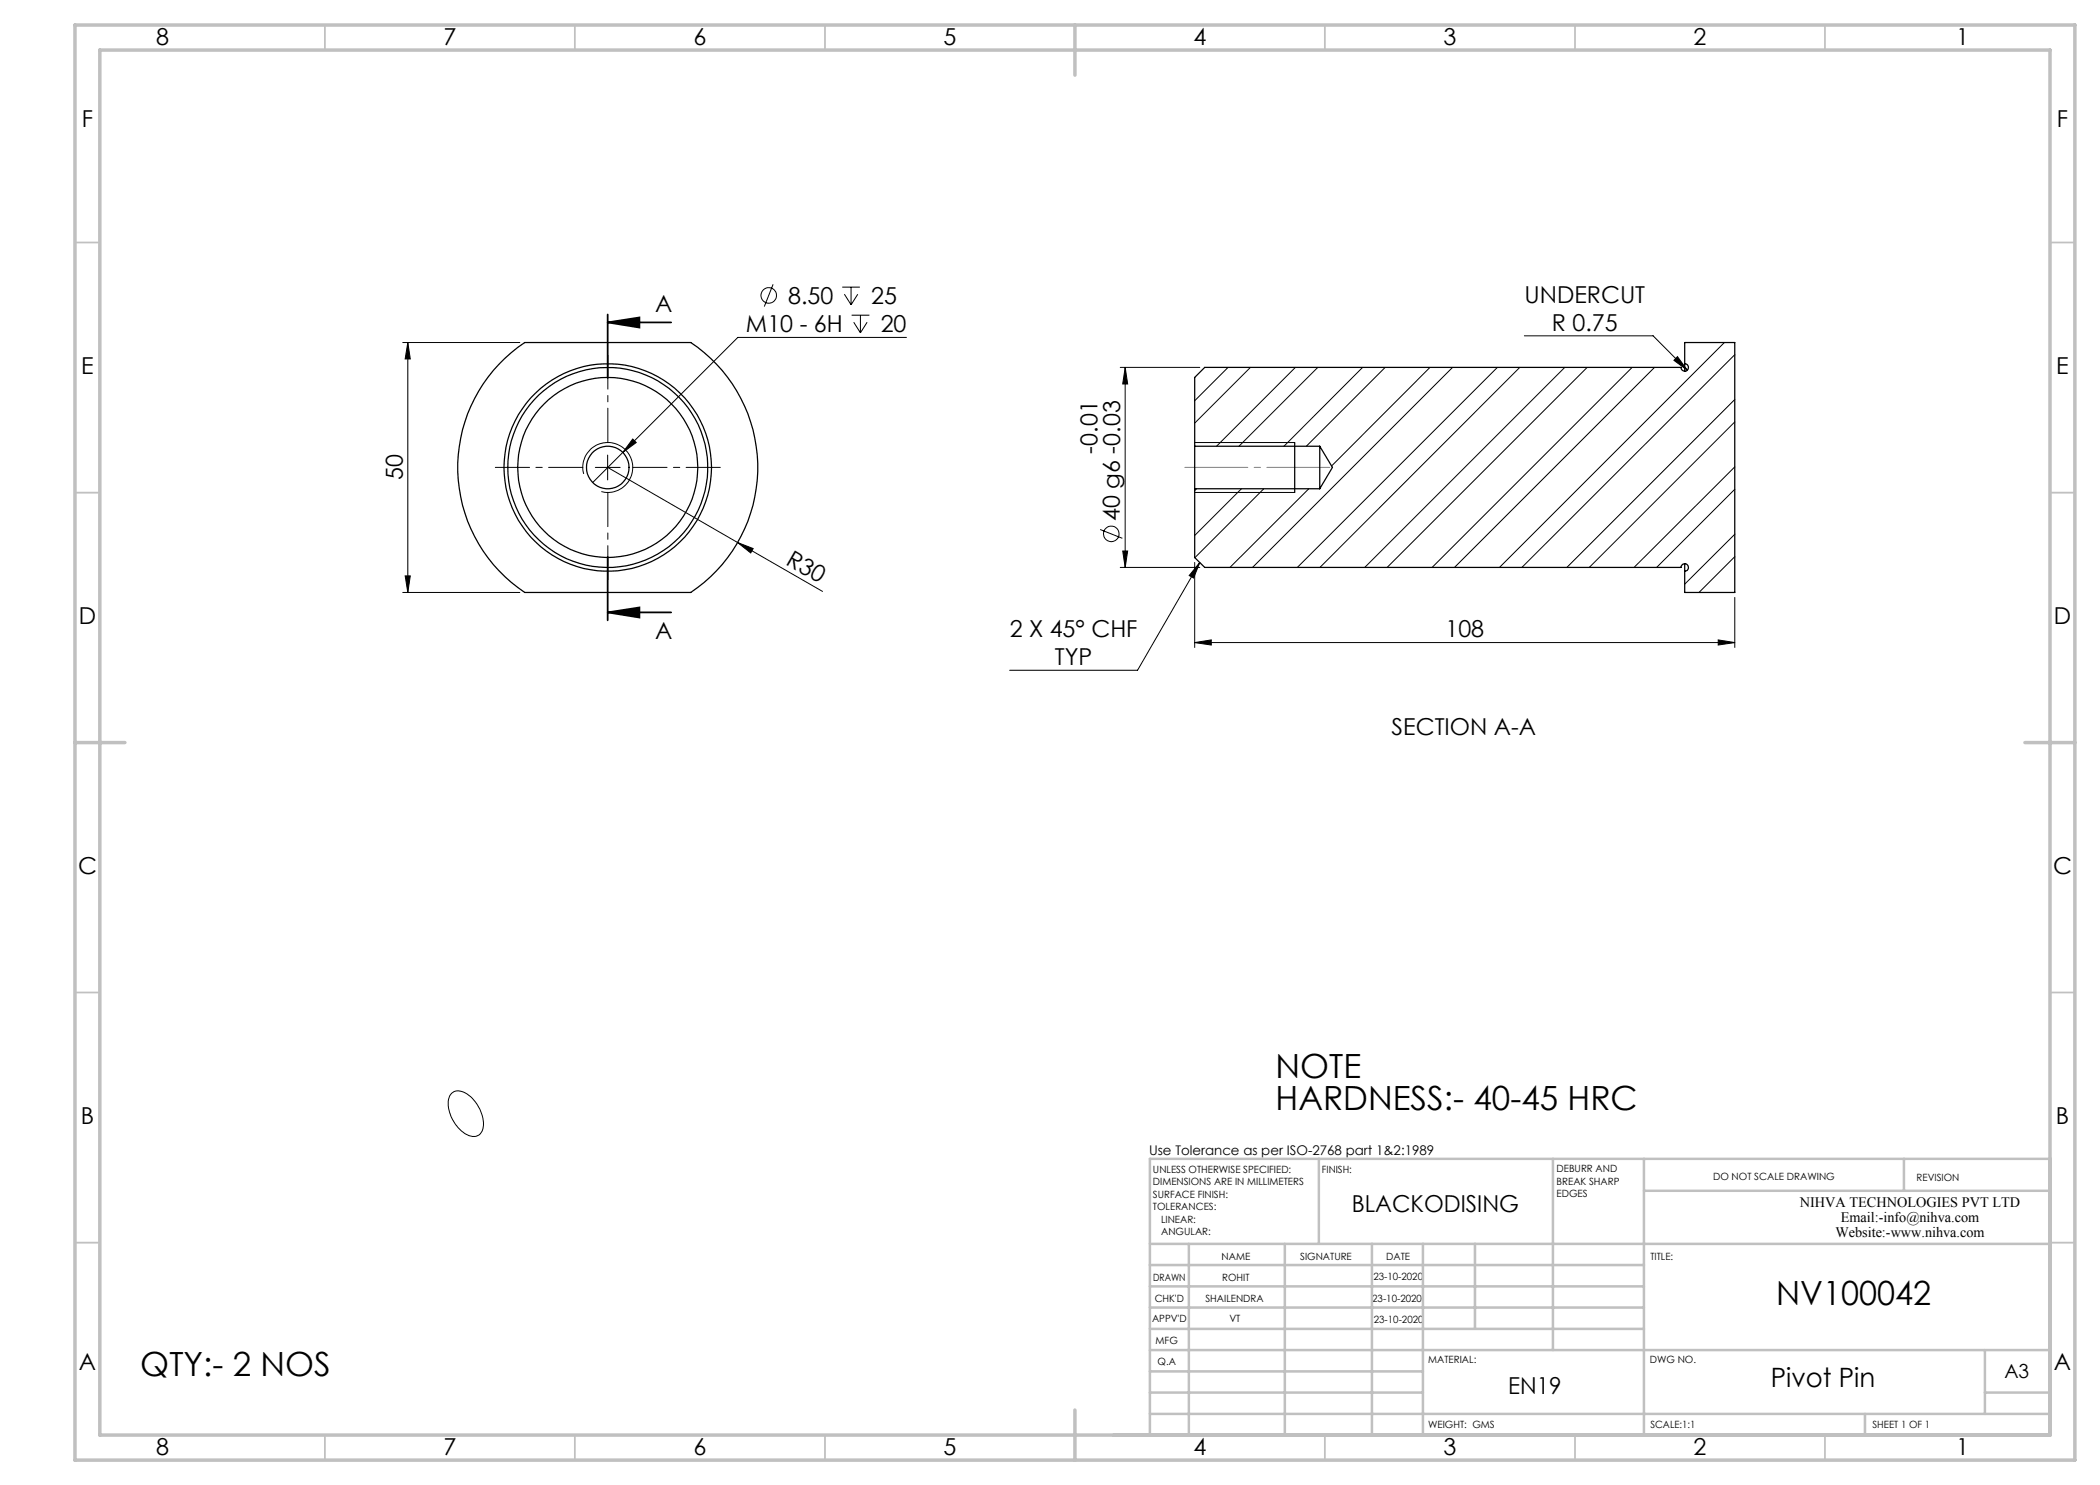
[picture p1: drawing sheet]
<svg xmlns="http://www.w3.org/2000/svg" width="420mm" height="297mm" viewBox="0 0 420 297" stroke-linecap="round" stroke-linejoin="round" font-family="sans-serif">
<g fill="none" stroke="#000" stroke-width=".2">
<path d="M154.6 56.9l-1.7 4.4M168.5 57.4h3.5M168.9 58.8l1.3 2.2M170.2 57.4v3.6M171.6 58.8l-1.4 2.2M80.5 68.5h23.5M81.6 68.5l.5 3.3h-1.1zM81.6 68.5v50M170.3 63h3.6M170.7 64.4l1.4 2.2M172.1 63v3.6M173.4 64.4l-1.3 2.2"/>
<path d="M181.3 67.5h-33.7l-29.1 29M224 73.5h16M225 73.5l.5 3.3h-1zM225 73.5v40M245.6 73.5l-6.7 6.6M250.1 73.5l-11.2 11.1M259.1 73.5l-15.8 15.7M263.6 73.5l-15.8 15.7M272.5 73.5l-15.7 15.7M277 73.5l-15.7 15.7M286 73.5l-19.7 19.7M290.5 73.5l-40 40"/>
<path d="M299.5 73.5l-40 40M304 73.5l-40 40M304.9 67.2h25.7l6.9 6.8M312.9 73.5l-40 40M317.4 73.5l-40 40M326.4 73.5l-40 40M330.9 73.5l-40 40M335.5 71.3l2 2.7-2.7-1.9zM344.9 68.5l-45 45M347 79.9l-33.6 33.6M347 70.9l-42.6 42.6M116.7 94.8a5 5 0 0 1 4.4-6.3 5 5 0 0 1 5.4 5.4 5 5 0 0 1-6.2 4.4"/>
<path d="M119.1 93.5h4.9M121.5 91v5M121.5 93.5l26 15M126.5 87.8l.7 .7-2.6 2zM238.9 88.5h20M238.9 98.5h20M239.3 97.8l-.4 .3M248.3 97.8l-9.4 9.3M252.8 97.8l-13.8 13.7M261.8 97.8l-15.8 15.7M347 93.4l-20.2 20.1M347 84.4l-29.1 29.1"/>
<path d="M347 97.9l-15.7 15.6M80.5 118.5h23.5M81 115.2h1.1l-.5 3.3zM147.5 108.5l3.1 1.2-.5 .9zM147.5 108.5l17 9.8M220 105.9l4.5 1.8M224 113.5h16M224.5 110.2h1l-.5 3.3zM238.9 112.5v17M240 112.5l-1.3 3.1-.9-.5zM240 112.5l-12.5 21.6h-25.6M347 106.9l-10.1 9.9"/>
<path d="M347 111.3l-7.2 7.2M347 119.5v10M238.9 128.5l3.4-.5v1zM238.9 128.5h108.1M343.6 128l3.4 .5-3.4 .5zM90.2 218.8a2.28 2.28 0 0 1 3.1 0 7.3 7.3 0 0 1 3.2 7.2 2.01 2.01 0 0 1-3.2 .9 7.3 7.3 0 0 1-3.5-7.3z"/>
<circle cx="153.7" cy="59.1" r="1.55"/>
<circle cx="222.3" cy="106.8" r="1.56"/>
</g>
<path d="M121.5 64.5h12.7M121.5 62.9v12.7M121.5 64.5l6.4-1v2zM121.5 111.4v12.7M121.5 122.5h12.7M121.5 122.5l6.4-1v2z" fill="none" stroke="#000" stroke-width=".35"/>
<path d="M266 93.5h-29" fill="none" stroke="#808080" stroke-width=".2" stroke-dasharray="15.2 1.3 1.3 1.3" stroke-dashoffset="2.6"/>
<g fill="none" stroke="#c0c0c0" stroke-width=".35">
<path d="M65 5v5M115 5v5M165 5v5M265 5v5M315 5v5M365 5v5M15 48.5h5M410 48.5h5M15 98.5h5M410 98.5h5M15 198.5h5M410 198.5h5"/>
<path d="M15 248.5h5M410 248.5h5M65 287v5M115 287v5M165 287v5M265 287v5M315 287v5M365 287v5"/>
</g>
<g fill="none" stroke="#c0c0c0" stroke-width=".5">
<path d="M263.8 231.8v17M310.6 231.8v38.2M328.8 231.8v55.2M328.8 238.2h81.2M380.8 231.8v6.4M410 231.8h-180v55.2M230 248.8h180M230 257.3h98.8M230 253h98.8M237.8 248.8v38.2M257 248.8v38.2M274.4 248.8v38.2"/>
<path d="M284.6 248.8v38.2M295 248.8v17M230 265.8h98.8M230 261.5h98.8M230 278.5h54.6M230 274.3h54.6M230 270h180M397 278.5h13M397 270v12.8M230 282.8h180M373 282.8v4.2"/>
</g>
<path d="M15 5h400v287h-400zM20 10h390v277h-390zM215 5v10M15 148.5h10M405 148.5h10M215 282v10" fill="none" stroke="#c0c0c0" stroke-width=".7"/>
<path d="M116.6 93.5h-17.5M121.6 88.5v-17.5M121.6 98.5v17.5M126.6 93.5h17.5" fill="none" stroke="#000" stroke-width=".2" stroke-dasharray="15.2 1.3 1.3 1.3" stroke-dashoffset="8.4"/>
<g fill="none" stroke="#000" stroke-width=".25">
<path d="M101 71.6l2.6-2.1 1.4-1h33.1a30 30 0 0 1 0 50h-33.1a30 30 0 0 1-4-46.9zM336.9 72.7v1.6M336.9 72.7a.75 .75 0 0 1 .8 .8 .75 .75 0 0 1-.8 .7 .75 .75 0 0 1-.7-.7h-95.3l-2 2v13.7M336.9 72.7v-4.2h10.1v50h-10.1v-4.2M238.9 97.8v13.7l2 2h95.3a.75 .75 0 0 1 .8-.7 .75 .75 0 0 1 .7 .7 .75 .75 0 0 1-.8 .8M238.9 89.2v8.6M238.9 97.8h25M238.9 89.2h25M258.9 88.5v10M263.9 89.2v8.6M263.9 89.2l2.6 4.3-2.6 4.3M336.9 112.7v1.6"/>
<circle cx="121.5" cy="93.5" r="18"/>
<circle cx="121.5" cy="93.5" r="4.3"/>
<circle cx="121.6" cy="93.5" r="20"/>
<circle cx="121.6" cy="93.5" r="20.7"/>
</g>
<g fill="#000">
<path d="M147.5 108.5l3.1 1.2-.5 .9z"/>
<path d="M81.6 68.5l.5 3.3h-1.1zM81 115.2h1.1l-.5 3.3zM225 73.5l.5 3.3h-1zM224.5 110.2h1l-.5 3.3z"/>
<path d="M121.5 64.5l6.4-1v2zM121.5 122.5l6.4-1v2z"/>
<path d="M126.5 87.8l-1.9 2.7 2.6-2zM238.9 128.5l3.4-.5v1zM343.6 128l3.4 .5-3.4 .5zM335.5 71.3l-.7 .8 2.7 1.9zM240 112.5l-1.3 3.1-.9-.5z"/>
</g>
<g font-size="6.7">
<text x="255.1" y="215.6">NOTE</text>
<text x="255.1" y="222">HARDNESS:- 40-45 HRC</text>
<text x="355.2" y="261.1">NV100042</text>
<text x="28.1" y="275.2">QTY:- 2 NOS</text>
</g>
<text font-size="5.3" x="354.2" y="277.4">Pivot Pin</text>
<g font-size="4.7">
<text x="31.2" y="9">8</text>
<text x="88.7" y="9">7</text>
<text x="138.7" y="9">6</text>
<text x="188.7" y="9">5</text>
<text x="238.7" y="9">4</text>
<text x="288.7" y="9">3</text>
<text x="338.7" y="9">2</text>
<text x="391.2" y="9">1</text>
<text x="16.4" y="25.5">F</text>
<text x="411.4" y="25.5">F</text>
<text x="131" y="62.4">A</text>
<text x="157.6" y="60.8">8.50</text>
<text x="174.3" y="60.8">25</text>
<text x="304.9" y="60.6">UNDERCUT</text>
<text x="149.2" y="66.4">M10 - 6H</text>
<text x="176.1" y="66.4">20</text>
<text x="310.4" y="66.1">R 0.75</text>
<text x="16.3" y="74.7">E</text>
<text x="411.2" y="74.7">E</text>
<text x="219.5" y="90.7" transform="rotate(-90 219.5 90.7)">-0.01</text>
<text x="80.6" y="96.1" transform="rotate(-90 80.6 96.1)">50</text>
<text x="224" y="104.2" transform="rotate(-90 224 104.2)">40 g6 -0.03</text>
<text x="157" y="112.8" transform="rotate(30 157 112.8)">R30</text>
<text x="15.8" y="124.7">D</text>
<text x="410.8" y="124.7">D</text>
<text x="131" y="127.8">A</text>
<text x="201.9" y="127.5">2 X 45° CHF</text>
<text x="289.1" y="127.5">108</text>
<text x="211" y="133">TYP</text>
<text x="278.3" y="147">SECTION A-A</text>
<text x="15.6" y="174.7">C</text>
<text x="410.6" y="174.7">C</text>
<text x="16.2" y="224.7">B</text>
<text x="411.2" y="224.7">B</text>
<text x="270.3" y="242.4">BLACKODISING</text>
<text x="15.8" y="274">A</text>
<text x="410.8" y="274">A</text>
<text x="301.7" y="278.9">EN19</text>
<text x="31.2" y="291">8</text>
<text x="88.7" y="291">7</text>
<text x="138.7" y="291">6</text>
<text x="188.7" y="291">5</text>
<text x="238.7" y="291">4</text>
<text x="288.7" y="291">3</text>
<text x="338.7" y="291">2</text>
<text x="391.2" y="291">1</text>
</g>
<text font-size="3.9" x="400.9" y="275.5">A3</text>
<g font-size="2.9">
<text x="360" y="241.3">NIHVA TECHNOLOGIES PVT LTD</text>
<text x="368.2" y="244.3">Email:-info@nihva.com</text>
<text x="367.1" y="247.3">Website:-www.nihva.com</text>
</g>
<text font-size="2.7" x="229.8" y="231.1">Use Tolerance as per ISO-2768 part 1&amp;2:1989</text>
<g font-size="2">
<text x="230.6" y="234.6">UNLESS OTHERWISE SPECIFIED:</text>
<text x="230.6" y="237.1">DIMENSIONS ARE IN MILLIMETERS</text>
<text x="230.6" y="239.6">SURFACE FINISH:</text>
<text x="264.4" y="234.6">FINISH:</text>
<text x="311.3" y="234.5">DEBURR AND</text>
<text x="311.3" y="237">BREAK SHARP</text>
<text x="311.3" y="239.5">EDGES</text>
<text x="342.6" y="236">DO NOT SCALE DRAWING</text>
<text x="383.3" y="236.2">REVISION</text>
<text x="230.6" y="242.1">TOLERANCES:</text>
<text x="232.2" y="244.6">LINEAR:</text>
<text x="232.2" y="247.1">ANGULAR:</text>
<text x="244.3" y="252">NAME</text>
<text x="260" y="251.9">SIGNATURE</text>
<text x="277.2" y="251.9">DATE</text>
<text x="330.1" y="251.9">TITLE:</text>
<text x="230.6" y="256.1">DRAWN</text>
<text x="244.4" y="256.1">ROHIT</text>
<text x="274.7" y="255.9">23-10-2020</text>
<text x="230.9" y="260.3">CHK'D</text>
<text x="241.1" y="260.3">SHAILENDRA</text>
<text x="274.4" y="260.3">23-10-2020</text>
<text x="230.4" y="264.4">APPV'D</text>
<text x="231.1" y="268.8">MFG</text>
<text x="245.9" y="264.4">VT</text>
<text x="274.8" y="264.6">23-10-2020</text>
<text x="231.5" y="273">Q.A</text>
<text x="285.6" y="272.5">MATERIAL:</text>
<text x="330" y="272.5">DWG NO.</text>
<text x="285.6" y="285.5">WEIGHT: GMS</text>
<text x="330.1" y="285.6">SCALE:1:1</text>
<text x="374.5" y="285.6">SHEET 1 OF 1</text>
</g>
</svg>
